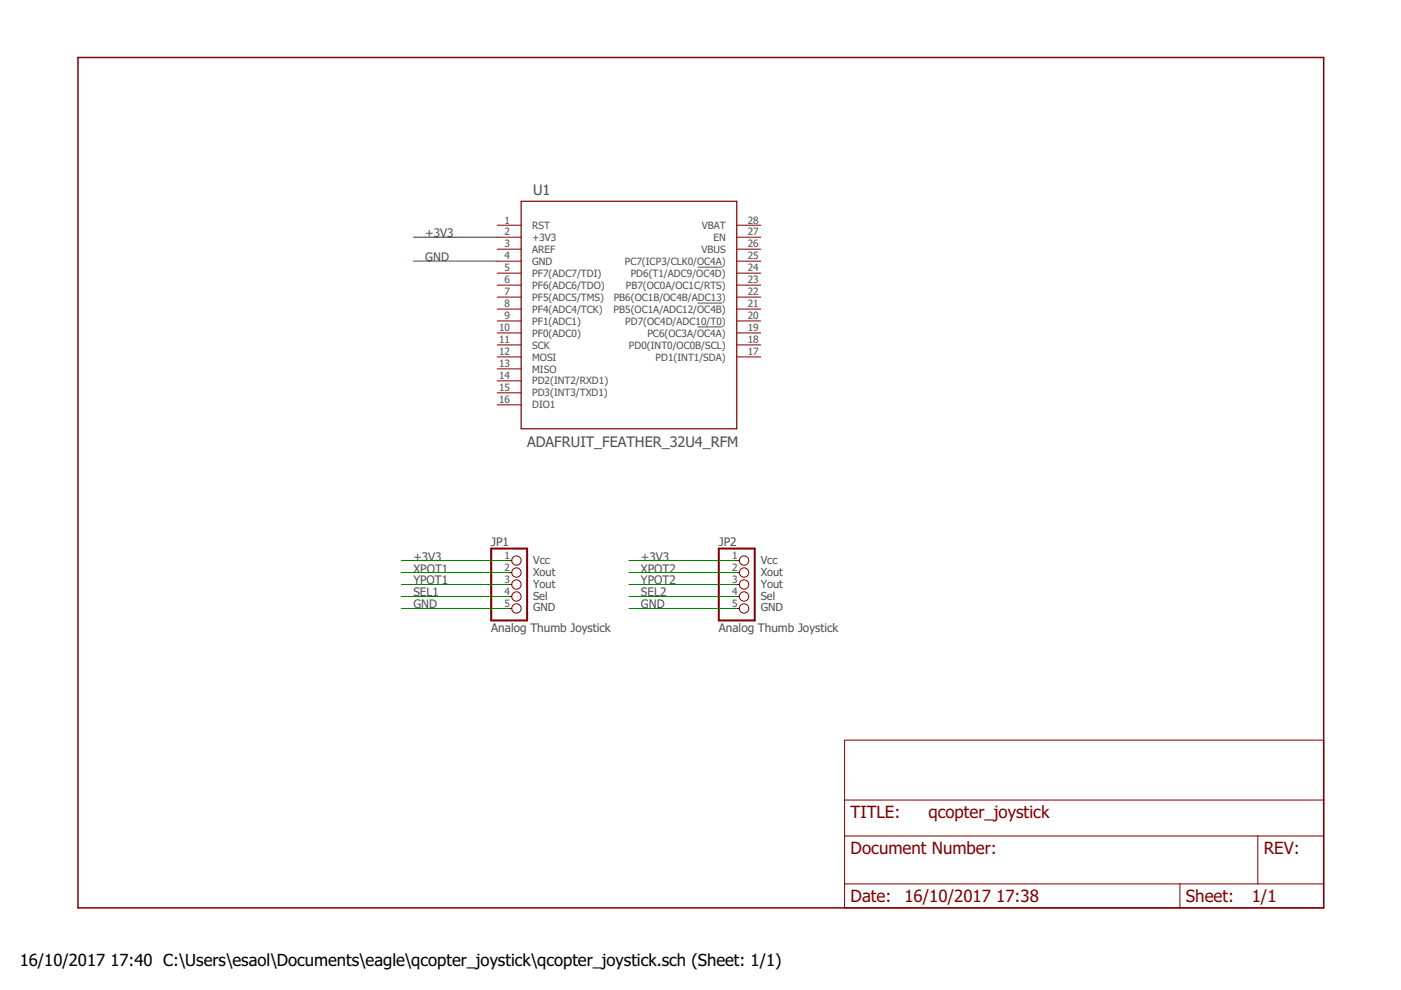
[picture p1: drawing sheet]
<?xml version="1.0" encoding="utf-8"?>
<!DOCTYPE eagle SYSTEM "eagle.dtd">
<eagle version="7.5.0">
<drawing>
<settings>
<setting alwaysvectorfont="no"/>
<setting verticaltext="up"/>
</settings>
<grid distance="0.1" unitdist="inch" unit="inch" style="lines" multiple="1" display="no" altdistance="0.01" altunitdist="inch" altunit="inch"/>
<schematic xreflabel="%F%N/%S.%C%R" xrefpart="/%S.%C%R">
<libraries>
<library name="frames">
<symbols>
<symbol name="DINA4_L">
<frame x1="0" y1="0" x2="264.16" y2="180.34" columns="4" rows="4" layer="94" border-left="no" border-top="no" border-right="no" border-bottom="no"/>
</symbol>
<symbol name="DOCFIELD">
<wire x1="0" y1="0" x2="71.12" y2="0" width="0.1016" layer="94"/>
<wire x1="101.6" y1="15.24" x2="87.63" y2="15.24" width="0.1016" layer="94"/>
<wire x1="0" y1="0" x2="0" y2="5.08" width="0.1016" layer="94"/>
<wire x1="0" y1="5.08" x2="71.12" y2="5.08" width="0.1016" layer="94"/>
<wire x1="0" y1="5.08" x2="0" y2="15.24" width="0.1016" layer="94"/>
<wire x1="101.6" y1="15.24" x2="101.6" y2="5.08" width="0.1016" layer="94"/>
<wire x1="71.12" y1="5.08" x2="71.12" y2="0" width="0.1016" layer="94"/>
<wire x1="71.12" y1="5.08" x2="87.63" y2="5.08" width="0.1016" layer="94"/>
<wire x1="71.12" y1="0" x2="101.6" y2="0" width="0.1016" layer="94"/>
<wire x1="87.63" y1="15.24" x2="87.63" y2="5.08" width="0.1016" layer="94"/>
<wire x1="87.63" y1="15.24" x2="0" y2="15.24" width="0.1016" layer="94"/>
<wire x1="87.63" y1="5.08" x2="101.6" y2="5.08" width="0.1016" layer="94"/>
<wire x1="101.6" y1="5.08" x2="101.6" y2="0" width="0.1016" layer="94"/>
<wire x1="0" y1="15.24" x2="0" y2="22.86" width="0.1016" layer="94"/>
<wire x1="101.6" y1="35.56" x2="0" y2="35.56" width="0.1016" layer="94"/>
<wire x1="101.6" y1="35.56" x2="101.6" y2="22.86" width="0.1016" layer="94"/>
<wire x1="0" y1="22.86" x2="101.6" y2="22.86" width="0.1016" layer="94"/>
<wire x1="0" y1="22.86" x2="0" y2="35.56" width="0.1016" layer="94"/>
<wire x1="101.6" y1="22.86" x2="101.6" y2="15.24" width="0.1016" layer="94"/>
<text x="1.27" y="1.27" size="2.54" layer="94">Date:</text>
<text x="12.7" y="1.27" size="2.54" layer="94">&gt;LAST_DATE_TIME</text>
<text x="72.39" y="1.27" size="2.54" layer="94">Sheet:</text>
<text x="86.36" y="1.27" size="2.54" layer="94">&gt;SHEET</text>
<text x="88.9" y="11.43" size="2.54" layer="94">REV:</text>
<text x="1.27" y="19.05" size="2.54" layer="94">TITLE:</text>
<text x="1.27" y="11.43" size="2.54" layer="94">Document Number:</text>
<text x="17.78" y="19.05" size="2.54" layer="94">&gt;DRAWING_NAME</text>
</symbol>
</symbols>
<devicesets>
<deviceset name="DINA4_L" prefix="FRAME" uservalue="yes">
<gates>
<gate name="G$1" symbol="DINA4_L" x="0" y="0"/>
<gate name="G$2" symbol="DOCFIELD" x="162.56" y="0" addlevel="must"/>
</gates>
<devices>
<device name="">
<technologies>
<technology name=""/>
</technologies>
</device>
</devices>
</deviceset>
</devicesets>
</library>
<library name="pinhead">
<symbols>
<symbol name="PINHD5">
<wire x1="-6.35" y1="-7.62" x2="1.27" y2="-7.62" width="0.4064" layer="94"/>
<wire x1="1.27" y1="-7.62" x2="1.27" y2="7.62" width="0.4064" layer="94"/>
<wire x1="1.27" y1="7.62" x2="-6.35" y2="7.62" width="0.4064" layer="94"/>
<wire x1="-6.35" y1="7.62" x2="-6.35" y2="-7.62" width="0.4064" layer="94"/>
<text x="-6.35" y="8.255" size="1.778" layer="95">&gt;NAME</text>
<text x="-6.35" y="-10.16" size="1.778" layer="96">&gt;VALUE</text>
<pin name="1" x="-2.54" y="5.08" visible="pad" length="short" direction="pas" function="dot"/>
<pin name="2" x="-2.54" y="2.54" visible="pad" length="short" direction="pas" function="dot"/>
<pin name="3" x="-2.54" y="0" visible="pad" length="short" direction="pas" function="dot"/>
<pin name="4" x="-2.54" y="-2.54" visible="pad" length="short" direction="pas" function="dot"/>
<pin name="5" x="-2.54" y="-5.08" visible="pad" length="short" direction="pas" function="dot"/>
</symbol>
</symbols>
<devicesets>
<deviceset name="PINHD-1X5" prefix="JP" uservalue="yes">
<gates>
<gate name="A" symbol="PINHD5" x="0" y="0"/>
</gates>
<devices>
<device name="" package="1X05">
<connects>
<connect gate="A" pin="1" pad="1"/>
<connect gate="A" pin="2" pad="2"/>
<connect gate="A" pin="3" pad="3"/>
<connect gate="A" pin="4" pad="4"/>
<connect gate="A" pin="5" pad="5"/>
</connects>
<technologies>
<technology name=""/>
</technologies>
</device>
<device name="/90" package="1X05/90">
<connects>
<connect gate="A" pin="1" pad="1"/>
<connect gate="A" pin="2" pad="2"/>
<connect gate="A" pin="3" pad="3"/>
<connect gate="A" pin="4" pad="4"/>
<connect gate="A" pin="5" pad="5"/>
</connects>
<technologies>
<technology name=""/>
</technologies>
</device>
<device name="5X2MM" package="1_05X2MM">
<connects>
<connect gate="A" pin="1" pad="1"/>
<connect gate="A" pin="2" pad="2"/>
<connect gate="A" pin="3" pad="3"/>
<connect gate="A" pin="4" pad="4"/>
<connect gate="A" pin="5" pad="5"/>
</connects>
<technologies>
<technology name=""/>
</technologies>
</device>
</devices>
</deviceset>
</devicesets>
</library>
<library name="Adafruit Feather 32u4 RFM">
<symbols>
<symbol name="ADAFRUIT_FEATHER_32U4_RFM">
<pin name="RST" x="-25.4" y="20.32" length="middle"/>
<pin name="+3V3" x="-25.4" y="17.78" length="middle"/>
<pin name="AREF" x="-25.4" y="15.24" length="middle"/>
<pin name="GND" x="-25.4" y="12.7" length="middle"/>
<pin name="PF7(ADC7/TDI)" x="-25.4" y="10.16" length="middle"/>
<pin name="PF6(ADC6/TDO)" x="-25.4" y="7.62" length="middle"/>
<pin name="PF5(ADC5/TMS)" x="-25.4" y="5.08" length="middle"/>
<pin name="PF4(ADC4/TCK)" x="-25.4" y="2.54" length="middle"/>
<pin name="PF1(ADC1)" x="-25.4" y="0" length="middle"/>
<pin name="PF0(ADC0)" x="-25.4" y="-2.54" length="middle"/>
<pin name="SCK" x="-25.4" y="-5.08" length="middle"/>
<pin name="MOSI" x="-25.4" y="-7.62" length="middle"/>
<pin name="MISO" x="-25.4" y="-10.16" length="middle"/>
<pin name="PD2(INT2/RXD1)" x="-25.4" y="-12.7" length="middle"/>
<pin name="PD3(INT3/TXD1)" x="-25.4" y="-15.24" length="middle"/>
<pin name="DIO1" x="-25.4" y="-17.78" length="middle"/>
<pin name="PD1(INT1/SDA)" x="30.48" y="-7.62" length="middle" rot="R180"/>
<pin name="PD0(INT0/OC0B/SCL)" x="30.48" y="-5.08" length="middle" rot="R180"/>
<pin name="PC6(OC3A/OC4A)" x="30.48" y="-2.54" length="middle" rot="R180"/>
<pin name="PD7(OC4D/ADC10/T0)" x="30.48" y="0" length="middle" rot="R180"/>
<pin name="PB5(OC1A/ADC12/OC4B)" x="30.48" y="2.54" length="middle" rot="R180"/>
<pin name="PB6(OC1B/OC4B/ADC13)" x="30.48" y="5.08" length="middle" rot="R180"/>
<pin name="PB7(OC0A/OC1C/RTS)" x="30.48" y="7.62" length="middle" rot="R180"/>
<pin name="PD6(T1/ADC9/OC4D)" x="30.48" y="10.16" length="middle" rot="R180"/>
<pin name="PC7(ICP3/CLK0/OC4A)" x="30.48" y="12.7" length="middle" rot="R180"/>
<pin name="VBUS" x="30.48" y="15.24" length="middle" rot="R180"/>
<pin name="EN" x="30.48" y="17.78" length="middle" rot="R180"/>
<pin name="VBAT" x="30.48" y="20.32" length="middle" rot="R180"/>
<wire x1="22.225" y1="3.81" x2="17.145" y2="3.81" width="0.127" layer="97"/>
<wire x1="22.225" y1="11.43" x2="17.145" y2="11.43" width="0.127" layer="97"/>
<wire x1="22.225" y1="-1.27" x2="17.145" y2="-1.27" width="0.127" layer="97"/>
<wire x1="-20.32" y1="25.4" x2="25.4" y2="25.4" width="0.254" layer="94"/>
<wire x1="25.4" y1="25.4" x2="25.4" y2="-22.86" width="0.254" layer="94"/>
<wire x1="25.4" y1="-22.86" x2="-20.32" y2="-22.86" width="0.254" layer="94"/>
<wire x1="-20.32" y1="-22.86" x2="-20.32" y2="25.4" width="0.254" layer="94"/>
<text x="-17.78" y="26.67" size="2.1844" layer="95">&gt;NAME</text>
<text x="-19.05" y="-26.67" size="2.1844" layer="96">&gt;VALUE</text>
</symbol>
</symbols>
<devicesets>
<deviceset name="ADAFRUIT_FEATHER_32U4_RFM">
<gates>
<gate name="G$1" symbol="ADAFRUIT_FEATHER_32U4_RFM" x="0" y="0"/>
</gates>
<devices>
<device name="" package="ADAFRUIT_FEATHER_32U4_RFM">
<connects>
<connect gate="G$1" pin="+3V3" pad="2"/>
<connect gate="G$1" pin="AREF" pad="3"/>
<connect gate="G$1" pin="DIO1" pad="16"/>
<connect gate="G$1" pin="EN" pad="27"/>
<connect gate="G$1" pin="GND" pad="4"/>
<connect gate="G$1" pin="MISO" pad="13"/>
<connect gate="G$1" pin="MOSI" pad="12"/>
<connect gate="G$1" pin="PB5(OC1A/ADC12/OC4B)" pad="21"/>
<connect gate="G$1" pin="PB6(OC1B/OC4B/ADC13)" pad="22"/>
<connect gate="G$1" pin="PB7(OC0A/OC1C/RTS)" pad="23"/>
<connect gate="G$1" pin="PC6(OC3A/OC4A)" pad="19"/>
<connect gate="G$1" pin="PC7(ICP3/CLK0/OC4A)" pad="25"/>
<connect gate="G$1" pin="PD0(INT0/OC0B/SCL)" pad="18"/>
<connect gate="G$1" pin="PD1(INT1/SDA)" pad="17"/>
<connect gate="G$1" pin="PD2(INT2/RXD1)" pad="14"/>
<connect gate="G$1" pin="PD3(INT3/TXD1)" pad="15"/>
<connect gate="G$1" pin="PD6(T1/ADC9/OC4D)" pad="24"/>
<connect gate="G$1" pin="PD7(OC4D/ADC10/T0)" pad="20"/>
<connect gate="G$1" pin="PF0(ADC0)" pad="10"/>
<connect gate="G$1" pin="PF1(ADC1)" pad="9"/>
<connect gate="G$1" pin="PF4(ADC4/TCK)" pad="8"/>
<connect gate="G$1" pin="PF5(ADC5/TMS)" pad="7"/>
<connect gate="G$1" pin="PF6(ADC6/TDO)" pad="6"/>
<connect gate="G$1" pin="PF7(ADC7/TDI)" pad="5"/>
<connect gate="G$1" pin="RST" pad="1"/>
<connect gate="G$1" pin="SCK" pad="11"/>
<connect gate="G$1" pin="VBAT" pad="28"/>
<connect gate="G$1" pin="VBUS" pad="26"/>
</connects>
<technologies>
<technology name=""/>
</technologies>
</device>
</devices>
</deviceset>
</devicesets>
</library>
</libraries>
<attributes>
</attributes>
<variantdefs>
</variantdefs>
<classes>
<class number="0" name="default" width="0" drill="0">
</class>
</classes>
<parts>
<part name="FRAME1" library="frames" deviceset="DINA4_L" device=""/>
<part name="JP1" library="pinhead" deviceset="PINHD-1X5" device="" value="Analog Thumb Joystick"/>
<part name="JP2" library="pinhead" deviceset="PINHD-1X5" device="" value="Analog Thumb Joystick"/>
<part name="U1" library="Adafruit Feather 32u4 RFM" deviceset="ADAFRUIT_FEATHER_32U4_RFM" device=""/>
</parts>
<sheets>
<sheet>
<plain>
<text x="96.52" y="62.865" size="1.6764" layer="97">Vcc
Xout
Yout
Sel
GND</text>
<text x="144.78" y="62.865" size="1.6764" layer="97">Vcc
Xout
Yout
Sel
GND</text>
</plain>
<instances>
<instance part="FRAME1" gate="G$1" x="0" y="0"/>
<instance part="FRAME1" gate="G$2" x="162.56" y="0"/>
<instance part="JP1" gate="A" x="93.98" y="68.58"/>
<instance part="JP2" gate="A" x="142.24" y="68.58"/>
<instance part="U1" gate="G$1" x="114.3" y="124.46"/>
</instances>
<busses>
</busses>
<nets>
<net name="+3V3" class="0">
<segment>
<pinref part="JP1" gate="A" pin="1"/>
<wire x1="91.44" y1="73.66" x2="68.58" y2="73.66" width="0.1524" layer="91"/>
<label x="71.12" y="73.66" size="1.778" layer="95"/>
</segment>
<segment>
<pinref part="JP2" gate="A" pin="1"/>
<wire x1="139.7" y1="73.66" x2="116.84" y2="73.66" width="0.1524" layer="91"/>
<label x="119.38" y="73.66" size="1.778" layer="95"/>
</segment>
<segment>
<pinref part="U1" gate="G$1" pin="+3V3"/>
<wire x1="88.9" y1="142.24" x2="71.12" y2="142.24" width="0.1524" layer="91"/>
<label x="73.66" y="142.24" size="1.778" layer="95"/>
</segment>
</net>
<net name="XPOT1" class="0">
<segment>
<pinref part="JP1" gate="A" pin="2"/>
<wire x1="91.44" y1="71.12" x2="68.58" y2="71.12" width="0.1524" layer="91"/>
<label x="71.12" y="71.12" size="1.778" layer="95"/>
</segment>
</net>
<net name="YPOT1" class="0">
<segment>
<pinref part="JP1" gate="A" pin="3"/>
<wire x1="91.44" y1="68.58" x2="68.58" y2="68.58" width="0.1524" layer="91"/>
<label x="71.12" y="68.58" size="1.778" layer="95"/>
</segment>
</net>
<net name="SEL1" class="0">
<segment>
<pinref part="JP1" gate="A" pin="4"/>
<wire x1="91.44" y1="66.04" x2="68.58" y2="66.04" width="0.1524" layer="91"/>
<label x="71.12" y="66.04" size="1.778" layer="95"/>
</segment>
</net>
<net name="GND" class="0">
<segment>
<pinref part="JP1" gate="A" pin="5"/>
<wire x1="91.44" y1="63.5" x2="68.58" y2="63.5" width="0.1524" layer="91"/>
<label x="71.12" y="63.5" size="1.778" layer="95"/>
</segment>
<segment>
<pinref part="JP2" gate="A" pin="5"/>
<wire x1="139.7" y1="63.5" x2="116.84" y2="63.5" width="0.1524" layer="91"/>
<label x="119.38" y="63.5" size="1.778" layer="95"/>
</segment>
<segment>
<pinref part="U1" gate="G$1" pin="GND"/>
<wire x1="88.9" y1="137.16" x2="71.12" y2="137.16" width="0.1524" layer="91"/>
<label x="73.66" y="137.16" size="1.778" layer="95"/>
</segment>
</net>
<net name="XPOT2" class="0">
<segment>
<pinref part="JP2" gate="A" pin="2"/>
<wire x1="139.7" y1="71.12" x2="116.84" y2="71.12" width="0.1524" layer="91"/>
<label x="119.38" y="71.12" size="1.778" layer="95"/>
</segment>
</net>
<net name="YPOT2" class="0">
<segment>
<pinref part="JP2" gate="A" pin="3"/>
<wire x1="139.7" y1="68.58" x2="116.84" y2="68.58" width="0.1524" layer="91"/>
<label x="119.38" y="68.58" size="1.778" layer="95"/>
</segment>
</net>
<net name="SEL2" class="0">
<segment>
<pinref part="JP2" gate="A" pin="4"/>
<wire x1="139.7" y1="66.04" x2="116.84" y2="66.04" width="0.1524" layer="91"/>
<label x="119.38" y="66.04" size="1.778" layer="95"/>
</segment>
</net>
</nets>
</sheet>
</sheets>
</schematic>
</drawing>
<compatibility>
<note version="6.3" minversion="6.2.2" severity="warning">
Since Version 6.2.2 text objects can contain more than one line,
which will not be processed correctly with this version.
</note>
</compatibility>
</eagle>
